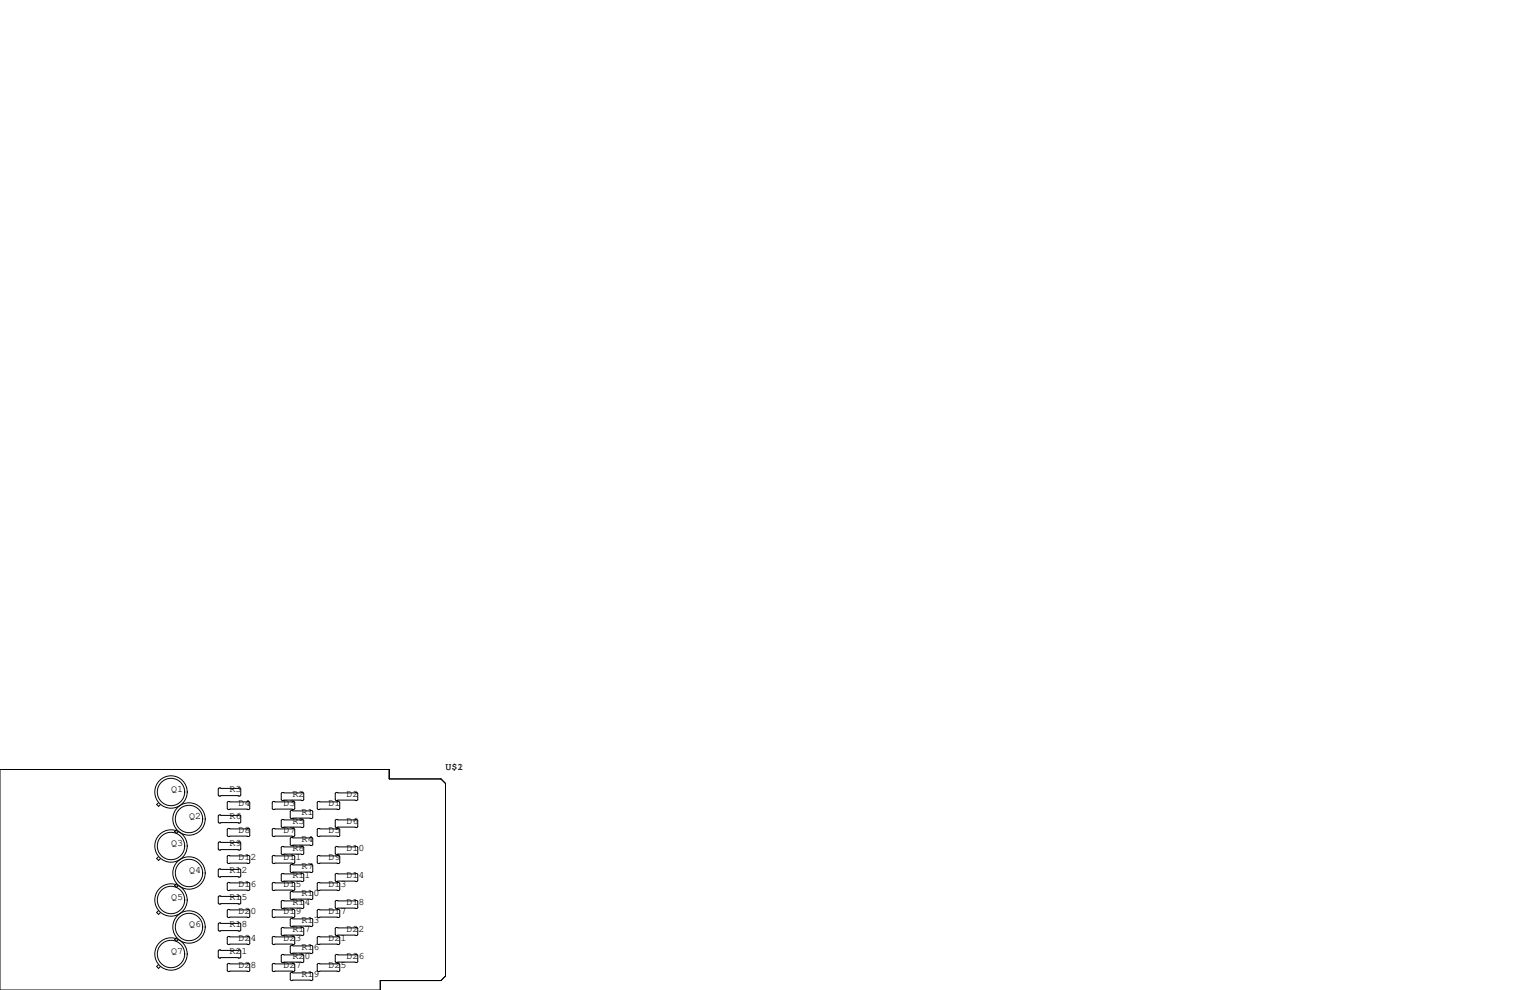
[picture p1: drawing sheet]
<svg xmlns="http://www.w3.org/2000/svg" width="432mm" height="279mm" viewBox="0 0 432 279" stroke-linecap="round" stroke-linejoin="round" font-family="sans-serif">
<g fill="none" stroke="#000" stroke-width=".28">
<path d="M0 217.2h109.9v2.6h14.6l1.2 1.3v54.4l-1.2 1.2h-17.2v2.7h-107.3zM44.8 226.5l-.6 .6 .6 .5 .5-.5M49.8 234.1l-.5 .6 .5 .5 .6-.5M61.8 222.4h5.9l.2 .2v1.8l-.2 .3h-5.9l-.2-.3v-1.8zM61.8 230h5.9l.2 .3v1.7l-.2 .3h-5.9l-.2-.3v-1.7zM61.8 237.6h5.9l.2 .3v1.7l-.2 .3h-5.9l-.2-.3v-1.7zM64.4 226.2h5.8l.3 .2v1.8l-.3 .3h-5.8l-.3-.3v-1.8zM64.4 233.8h5.8l.3 .3v1.7l-.3 .3h-5.8l-.3-.3v-1.7zM77.1 233.8h5.8l.3 .3v1.7l-.3 .3h-5.8l-.3-.3v-1.7zM77.1 226.2h5.8l.3 .2v1.8l-.3 .3h-5.8l-.3-.3v-1.8zM79.6 231.3h5.9l.2 .2v1.8l-.2 .3h-5.9l-.2-.3v-1.8zM79.6 223.6h5.9l.2 .3v1.8l-.2 .2h-5.9l-.2-.2v-1.8z"/>
<path d="M79.6 238.9h5.9l.2 .2v1.8l-.2 .3h-5.9l-.2-.3v-1.8zM82.2 228.7h5.8l.3 .3v1.8l-.3 .2h-5.8l-.3-.2v-1.8zM82.2 236.3h5.8l.3 .3v1.8l-.3 .2h-5.8l-.3-.2v-1.8zM89.8 226.2h5.8l.3 .2v1.8l-.3 .3h-5.8l-.3-.3v-1.8zM89.8 233.8h5.8l.3 .3v1.7l-.3 .3h-5.8l-.3-.3v-1.7zM94.9 223.6h5.8l.3 .3v1.8l-.3 .2h-5.8l-.3-.2v-1.8zM94.9 231.3h5.8l.3 .2v1.8l-.3 .3h-5.8l-.3-.3v-1.8zM94.9 238.9h5.8l.3 .2v1.8l-.3 .3h-5.8l-.3-.3v-1.8zM44.8 241.8l-.6 .5 .6 .5 .5-.5M44.8 257l-.6 .5 .6 .6 .5-.6M49.8 249.4l-.5 .5 .5 .5 .6-.5M61.6 245.5l.2-.3h5.9l.2 .3v1.8l-.2 .2h-5.9l-.2-.2z"/>
<path d="M61.6 253.1l.2-.2h5.9l.2 .2v1.8l-.2 .2h-5.9l-.2-.2zM64.1 249.3l.3-.3h5.8l.3 .3v1.8l-.3 .2h-5.8l-.3-.2zM64.1 256.9l.3-.2h5.8l.3 .2v1.8l-.3 .3h-5.8l-.3-.3zM64.4 241.4h5.8l.3 .3v1.8l-.3 .2h-5.8l-.3-.2v-1.8zM76.8 249.3l.3-.3h5.8l.3 .3v1.8l-.3 .2h-5.8l-.3-.2zM76.8 256.9l.3-.2h5.8l.3 .2v1.8l-.3 .3h-5.8l-.3-.3zM77.1 241.4h5.8l.3 .3v1.8l-.3 .2h-5.8l-.3-.2v-1.8zM79.4 254.4l.2-.3h5.9l.2 .3v1.8l-.2 .2h-5.9l-.2-.2zM79.4 246.8l.2-.3h5.9l.2 .3v1.7l-.2 .3h-5.9l-.2-.3zM81.9 251.8l.3-.2h5.8l.3 .2v1.8l-.3 .3h-5.8l-.3-.3zM81.9 259.5l.3-.3h5.8l.3 .3v1.7l-.3 .3h-5.8l-.3-.3zM82.2 244h5.8l.3 .2v1.8l-.3 .3h-5.8l-.3-.3v-1.8z"/>
<path d="M89.5 249.3l.3-.3h5.8l.3 .3v1.8l-.3 .2h-5.8l-.3-.2zM89.5 256.9l.3-.2h5.8l.3 .2v1.8l-.3 .3h-5.8l-.3-.3zM89.8 241.4h5.8l.3 .3v1.8l-.3 .2h-5.8l-.3-.2v-1.8zM94.6 246.8l.3-.3h5.8l.3 .3v1.7l-.3 .3h-5.8l-.3-.3zM94.6 254.4l.3-.3h5.8l.3 .3v1.8l-.3 .2h-5.8l-.3-.2zM44.8 272.2l-.6 .6 .6 .5 .5-.5M49.8 264.6l-.5 .6 .5 .5 .6-.5M61.6 260.7l.2-.2h5.9l.2 .2v1.8l-.2 .3h-5.9l-.2-.3zM61.6 268.4l.2-.3h5.9l.2 .3v1.7l-.2 .3h-5.9l-.2-.3zM64.1 272.2l.3-.3h5.8l.3 .3v1.7l-.3 .3h-5.8l-.3-.3zM64.1 264.5l.3-.2h5.8l.3 .2v1.8l-.3 .3h-5.8l-.3-.3zM76.8 272.2l.3-.3h5.8l.3 .3v1.7l-.3 .3h-5.8l-.3-.3z"/>
<path d="M76.8 264.5l.3-.2h5.8l.3 .2v1.8l-.3 .3h-5.8l-.3-.3zM79.4 269.6l.2-.2h5.9l.2 .2v1.8l-.2 .3h-5.9l-.2-.3zM79.4 262l.2-.3h5.9l.2 .3v1.8l-.2 .2h-5.9l-.2-.2zM81.9 274.7l.3-.3h5.8l.3 .3v1.8l-.3 .2h-5.8l-.3-.2zM81.9 267.1l.3-.3h5.8l.3 .3v1.8l-.3 .2h-5.8l-.3-.2zM89.5 264.5l.3-.2h5.8l.3 .2v1.8l-.3 .3h-5.8l-.3-.3zM89.5 272.2l.3-.3h5.8l.3 .3v1.7l-.3 .3h-5.8l-.3-.3zM94.6 269.6l.3-.2h5.8l.3 .2v1.8l-.3 .3h-5.8l-.3-.3zM94.6 262l.3-.3h5.8l.3 .3v1.8l-.3 .2h-5.8l-.3-.2z"/>
<circle cx="48.3" cy="238.8" r="3.9"/>
<circle cx="48.3" cy="223.5" r="3.9"/>
<circle cx="48.3" cy="223.5" r="4.6"/>
<circle cx="48.3" cy="238.8" r="4.6"/>
<circle cx="53.3" cy="231.1" r="3.9"/>
<circle cx="53.3" cy="231.1" r="4.6"/>
<circle cx="48.3" cy="254" r="4.6"/>
<circle cx="48.3" cy="254" r="3.9"/>
<circle cx="53.3" cy="246.4" r="4.6"/>
<circle cx="53.3" cy="246.4" r="3.9"/>
<circle cx="48.3" cy="269.2" r="4.6"/>
<circle cx="48.3" cy="269.2" r="3.9"/>
<circle cx="53.3" cy="261.6" r="4.6"/>
<circle cx="53.3" cy="261.6" r="3.9"/>
</g>
<g font-size="2.8">
<text x="125.7" y="217.2">U$1</text>
<text x="129.1" y="217.2">2</text>
<text x="48.3" y="223.5">Q1</text>
<text x="64.8" y="223.5">R3</text>
<text x="67.3" y="227.3">D4</text>
<text x="80" y="227.3">D3</text>
<text x="82.5" y="224.8">R2</text>
<text x="92.7" y="227.3">D1</text>
<text x="97.8" y="224.8">D2</text>
<text x="53.3" y="231.1">Q2</text>
<text x="64.8" y="231.1">R6</text>
<text x="82.5" y="232.4">R5</text>
<text x="85.1" y="229.9">R1</text>
<text x="97.8" y="232.4">D6</text>
<text x="48.3" y="238.8">Q3</text>
<text x="64.8" y="238.8">R9</text>
<text x="67.3" y="234.9">D8</text>
<text x="80" y="234.9">D7</text>
<text x="85.1" y="237.5">R4</text>
<text x="92.7" y="234.9">D5</text>
<text x="67.3" y="242.6">D12</text>
<text x="80" y="242.6">D11</text>
<text x="82.5" y="240">R8</text>
<text x="85.1" y="245.1">R7</text>
<text x="92.7" y="242.6">D9</text>
<text x="97.8" y="240">D10</text>
<text x="53.3" y="246.4">Q4</text>
<text x="64.8" y="246.4">R12</text>
<text x="67.3" y="250.2">D16</text>
<text x="80" y="250.2">D15</text>
<text x="82.5" y="247.6">R11</text>
<text x="92.7" y="250.2">D13</text>
<text x="97.8" y="247.6">D14</text>
<text x="48.3" y="254">Q5</text>
<text x="64.8" y="254">R15</text>
<text x="67.3" y="257.8">D20</text>
<text x="80" y="257.8">D19</text>
<text x="82.5" y="255.3">R14</text>
<text x="85.1" y="252.7">R10</text>
<text x="92.7" y="257.8">D17</text>
<text x="97.8" y="255.3">D18</text>
<text x="53.3" y="261.6">Q6</text>
<text x="64.8" y="261.6">R18</text>
<text x="82.5" y="262.9">R17</text>
<text x="85.1" y="260.3">R13</text>
<text x="97.8" y="262.9">D22</text>
<text x="48.3" y="269.2">Q7</text>
<text x="64.8" y="269.2">R21</text>
<text x="67.3" y="265.4">D24</text>
<text x="80" y="265.4">D23</text>
<text x="85.1" y="268">R16</text>
<text x="92.7" y="265.4">D21</text>
<text x="67.3" y="273">D28</text>
<text x="80" y="273">D27</text>
<text x="82.5" y="270.5">R20</text>
<text x="85.1" y="275.6">R19</text>
<text x="92.7" y="273">D25</text>
<text x="97.8" y="270.5">D26</text>
</g>
</svg>
